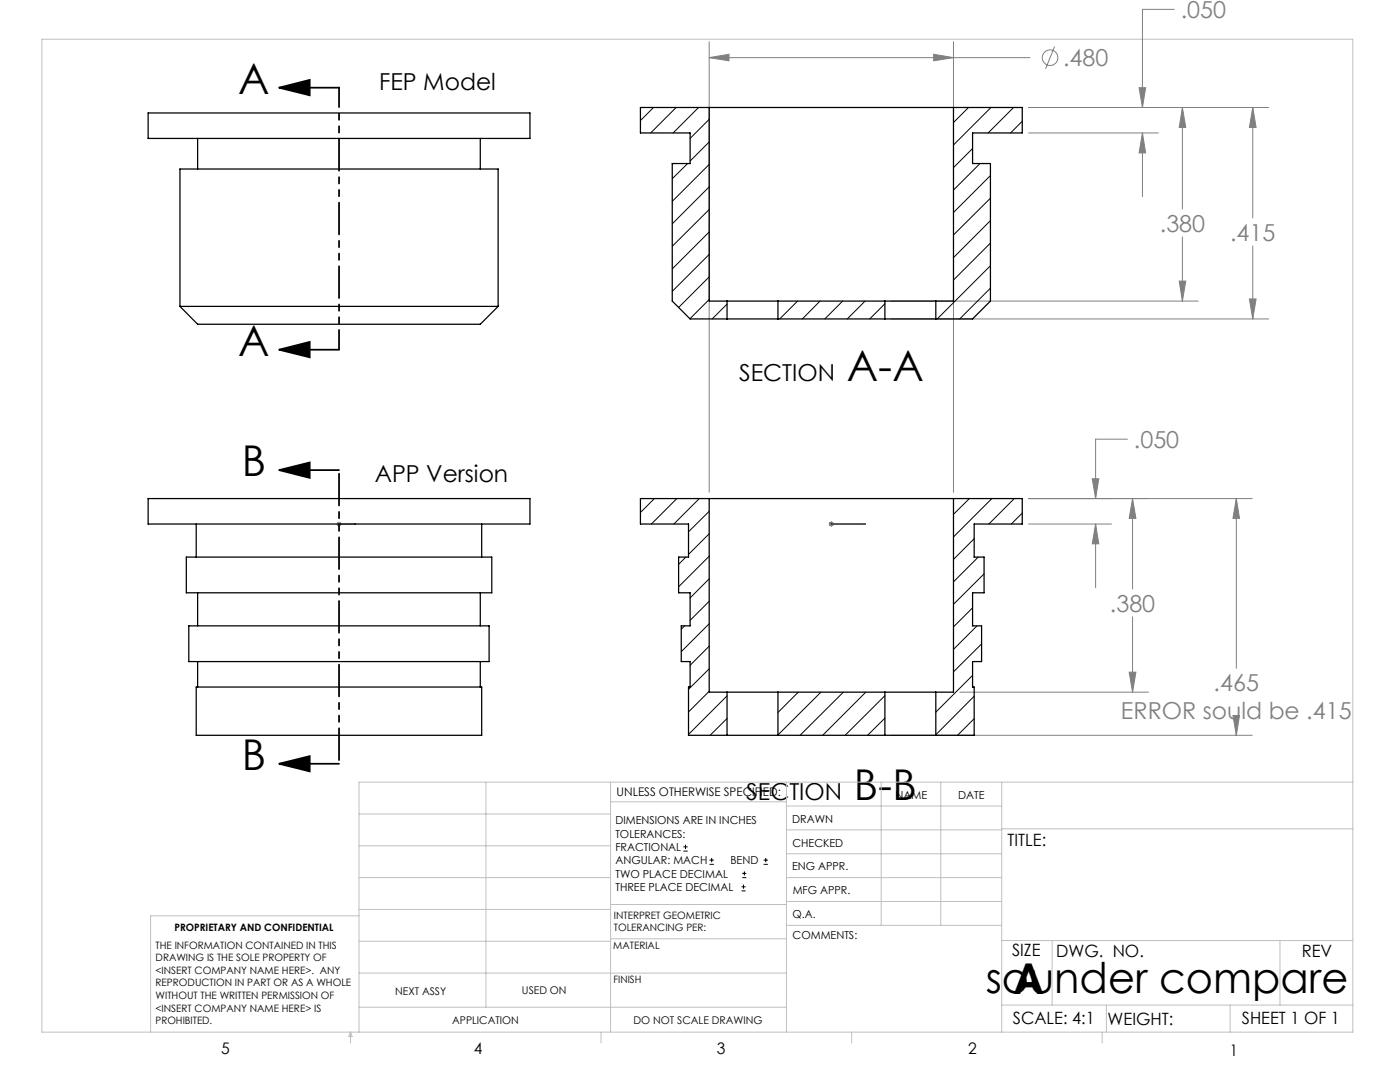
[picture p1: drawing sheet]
<svg xmlns="http://www.w3.org/2000/svg" width="279mm" height="216mm" viewBox="0 0 279 216" stroke-linecap="round" stroke-linejoin="round" font-family="sans-serif">
<g fill="none" stroke="#808080" stroke-width=".2">
<path d="M141.5 11.5l4-.7v1.3zM141.5 8.3v89.9M141.5 11.5h64.1M186.3 10.8l4 .7-4 .6zM190.3 8.3v89.9M210.5 9.3l-1.8 4.4M227.3 17.5h1.3l-.6 3.9zM234.4 1.9h-6.4v19.5M205.3 21.4h47.9M205.3 26.5h25.9M228 26.5l.6 4h-1.3zM228 26.5v12.7"/>
<path d="M236 21.4l.6 4h-1.3zM236 21.4v20.3M250 21.4l.7 4h-1.4zM250 21.4v22.1M235.3 56.1h1.3l-.6 4zM236 47.3v12.8M249.3 59.7h1.4l-.7 3.9zM250 49.1v14.5M177.9 60.1h61.2M177.9 63.6h75.3M205.3 99.5h44.6M218 95.5h1.3l-.6 4z"/>
<path d="M225 87.6h-6.3v11.9M226 99.5l.7 3.9h-1.3zM226 99.5v18M246.7 99.5l.7 3.9h-1.3zM246.7 99.5v33.8M67.1 104.6h1.1M67.3 104.2l.7 .7M67.7 104.1v1M68 104.2l-.7 .7M165.4 104.6h1M165.6 104.2l.7 .7M165.9 104.1v1"/>
<path d="M166.3 104.2l-.7 .7M205.3 104.6h16.5M218.7 104.6l.6 3.9h-1.3zM218.7 104.6v12.7M191.6 138.1h37.6M225.4 134.1h1.3l-.7 4zM226 123.1v15M177.9 146.7h72M246.1 142.8h1.3l-.7 3.9zM246.7 144.5v2.2"/>
<circle cx="209.6" cy="11.5" r="1.56"/>
</g>
<g fill="none" stroke="#000" stroke-width=".2">
<path d="M136.4 169.8h.8M136.4 169h.8M136.8 168.6v.8M141.6 172.5h.9M141.6 171.6h.9M142 171.2v.8M148 177.8h.8M148 177h.8M148.1 175.1h.8M148.1 174.3h.8M148.4 176.5v.8M148.6 173.9v.8"/>
<path d="M152.4 172.5h.8M152.4 171.6h.8M152.8 171.2v.8"/>
</g>
<path d="M55.7 17.5l6.1-1.6v3.1zM55.7 17.5h12M55.7 69.8l6.1-1.6v3.1zM55.7 69.8h12M55.7 93.8l6.1-1.5v3.1zM55.7 93.8h12M55.7 152.4l6.1-1.5v3zM55.7 152.4h12" fill="none" stroke="#000" stroke-width=".35"/>
<path d="M67.6 104.6h.1zM67.7 104.6h.1M67.7 104.6h3.3M71 104.6h-.3h.3M165.8 104.6h.2zM165.9 104.6h.1M165.9 104.6h6.8M172.7 104.6h-.3h.3" fill="none" stroke="#00f" stroke-width=".2"/>
<path d="M67.7 17.5v52.2" fill="none" stroke="#000" stroke-width=".35" stroke-dasharray="6.3 1.3 1.3 1.3 1.3 1.3" stroke-dashoffset="2.4"/>
<path d="M67.7 93.8v58.6" fill="none" stroke="#000" stroke-width=".35" stroke-dasharray="6.3 1.3 1.3 1.3 1.3 1.3" stroke-dashoffset="-.7"/>
<g fill="none" stroke="#c0c0c0" stroke-width=".2">
<path d="M8.4 7.8h261.6v198.2h-261.6zM97 156.1v44.9M121.8 156.1v49.9M121.8 160h35.2M157 156.1v49.9M175.9 156.1v28.5M187.7 156.1v28.5M199.9 156.1v49.9M270 156.1h-198.4v49.9M71.6 175.1h50.2M71.6 168.8h50.2M71.6 162.4h50.2"/>
<path d="M157 170.4h42.9M157 165.6h42.9M157 160.8h42.9M157 175.1h42.9M157 179.9h42.9M199.9 165.4h70.1M71.6 194.2h85.4M71.6 187.8h50.2M71.6 181.5h50.2M71.6 182.7h-41.5v23.3M121.8 187.3h35.2M121.8 180.5h35.2"/>
<path d="M157 184.6h42.9M199.9 187.7h70.1M210 187.7v12.9M255.4 187.7v12.9M70 206v2.1M70 206l.3 .8h-.7zM71.6 201h85.4M119.9 206v2.1M170 206v2.1M199.9 200.6h70.1M220 206v2.1M220.8 200.6v5.4"/>
<path d="M245.5 200.6v5.4"/>
</g>
<g fill="#000">
<path d="M55.7 17.5l6.1-1.6v3.1zM55.7 69.8l6.1-1.6v3.1z"/>
<path d="M55.7 93.8l6.1-1.5v3.1zM55.7 152.4l6.1-1.5v3z"/>
</g>
<path d="M70.7 104.6h.3zM67.6 104.6h.1zM165.8 104.6h.2zM172.4 104.6h.3zM165.8 104.6h.2zM172.4 104.6h.3z" fill="#00f"/>
<path d="M236 21.4l.6 4h-1.3zM235.3 56.1h1.3l-.6 4zM250 21.4l.7 4h-1.4zM249.3 59.7h1.4l-.7 3.9zM227.3 17.5h1.3l-.6 3.9zM228 26.5l.6 4h-1.3zM226 99.5l.7 3.9h-1.3zM225.4 134.1h1.3l-.7 4zM246.7 99.5l.7 3.9h-1.3zM246.1 142.8h1.3l-.7 3.9zM218.7 104.6l.6 3.9h-1.3zM218 95.5h1.3l-.6 4zM141.5 11.5l4-.7v1.3zM186.3 10.8l4 .7-4 .6z" fill="#808080"/>
<g fill="none" stroke="#000" stroke-width=".25">
<path d="M29.6 22.5h76.2v5.1h-76.2zM39.4 27.6v6.1M95.8 27.6v6.1M141.5 21.4h48.8M141.5 21.4h-13.7v5.1h9.9v6.1h-3.5v27.5l3.5 3.5h7.4M141.5 21.4v38.7h3.6M190.3 21.4h13.7v5.1h-9.9v6.1h3.6v27.5l-3.6 3.5h-7.3M190.3 21.4v38.7h-3.5M35.9 61.1h63.5M35.9 61.1v-27.4h63.5v27.4M35.9 61.1l3.5 3.6h56.4l3.6-3.6M145.1 63.6h10.2"/>
<path d="M145.1 60.1h10.2M145.1 60.1v3.5M155.3 63.6h21.3M155.3 60.1h21.3M155.3 60.1v3.5M176.6 60.1h10.2M176.6 63.6h10.2M176.6 60.1v3.5M186.8 60.1v3.5M29.6 99.5h76.2v5.1h-76.2zM141.5 99.5h48.8M141.5 99.5h-13.7v5.1h9.6v6.6h-2v7.1h2.3v6.6h-1.7v7.1h1.7v5.1h-.3v9.6h7.7"/>
<path d="M141.5 99.5v38.6h3.6M190.3 99.5h13.7v5.1h-9.6v6.6h2v7.1h-2.3v6.6h1.8v7.1h-1.8v5.1h.3v9.6h-7.6M190.3 99.5v38.6h-3.5M37.2 111.2h60.9v7.1h-60.9zM39.2 104.6v6.6M39.4 118.3v6.6M95.8 118.3v6.6M96.1 104.6v6.6M37.7 124.9h59.9v7.1h-59.9zM39.2 137.1h56.9v9.6h-56.9zM39.4 132v5.1M95.8 132v5.1"/>
<path d="M145.1 138.1h10.2M145.1 138.1v8.6M155.3 138.1v8.6M155.3 138.1h21.3M176.6 138.1h10.2M176.6 138.1v8.6M186.8 138.1v8.6M145.1 146.7h10.2M155.3 146.7h21.3M176.6 146.7h10.2"/>
</g>
<g fill="none" stroke="#000" stroke-width=".2">
<path d="M130.4 21.4l-2.6 2.7M134.9 21.4l-5 5.1M137.2 32.6l-3 3.1M139.4 21.4l-5.1 5.1M141.5 23.8l-3.8 3.8M141.5 28.3l-3.8 3.8M141.5 32.8l-7.3 7.4M141.5 37.3l-7.3 7.4M193.3 21.4l-3 3M194.1 29.6l-3.8 3.8M195.6 32.6l-5.3 5.3M197.7 35l-7.4 7.4"/>
<path d="M197.7 39.5l-7.4 7.4M197.8 21.4l-7.5 7.5M202.3 21.4l-5.1 5.1M204 24.2l-2.3 2.3M141.5 41.8l-7.3 7.3M141.5 46.3l-7.3 7.4M141.5 50.8l-7.3 7.3M141.5 55.2l-6.1 6.1M141.5 59.8l-3.8 3.8M197.7 44l-7.4 7.4M197.7 48.5l-7.4 7.4M197.7 53l-10.7 10.6"/>
<path d="M197.7 57.5l-6.2 6.1M145.1 60.7l-3 2.9M159.2 60.1l-3.6 3.5M163.7 60.1l-3.6 3.5M168.2 60.1l-3.6 3.5M172.6 60.1l-3.5 3.5M176.6 60.6l-3 3M130.6 99.5l-2.8 2.8M135.1 99.5l-5.1 5.1M139.6 99.5l-5.1 5.1M193.5 99.5l-3.2 3.1M197.9 99.5l-7.6 7.6"/>
<path d="M202.4 99.5l-5.1 5.1M136.9 111.2l-1.5 1.4M141.5 102l-4.1 4.1M141.5 106.5l-4.1 4.1M141.5 111l-6.1 6.1M141.5 115.5l-3.8 3.8M141.5 120l-3.8 3.8M194.4 107.5l-4.1 4.1M195.2 111.2l-4.9 4.9M196.4 114.5l-6.1 6.1M204 102.4l-2.2 2.2M136.6 124.9l-.6 .7"/>
<path d="M141.5 124.5l-5.5 5.5M141.5 128.9l-3.8 3.9M141.5 133.5l-4.1 4M141.5 137.9l-4.1 4.2M145.1 138.9l-7.7 7.6M159.3 138.1l-4 4.1M163.8 138.1l-8.5 8.5M168.3 138.1l-8.6 8.6M172.8 138.1l-8.6 8.6M176.6 138.8l-7.9 7.9M194.1 121.3l-3.8 3.8M194.1 134.8l-7.3 7.3"/>
<path d="M194.4 138.9l-7.6 7.7M195 124.9l-4.7 4.7M195.9 128.5l-5.6 5.6M145.1 143.4l-3.4 3.3M176.6 143.3l-3.5 3.4M194.4 143.4l-3.3 3.3"/>
</g>
<g font-size="8.5">
<text x="47.6" y="18.7">A</text>
<text x="47.6" y="70.9">A</text>
<text x="169" y="75.9">A-A</text>
<text x="48.3" y="95">B</text>
<text x="48.3" y="153.6">B</text>
<text x="170.4" y="159.6">B-B</text>
<text x="196.7" y="198.1">sounder compare</text>
<text x="202.2" y="198.3">A</text>
</g>
<g font-size="4.7" fill="#808080">
<text x="235.6" y="3.6">.050</text>
<text x="212.1" y="13.2">.480</text>
<text x="231.5" y="46.2">.380</text>
<text x="245.5" y="48">.415</text>
<text x="226.3" y="89.4">.050</text>
<text x="221.5" y="122">.380</text>
<text x="242.2" y="137.9">.465</text>
<text x="223.7" y="143.4">ERROR sould be .415</text>
</g>
<g font-size="4.7">
<text x="75.6" y="17.9">FEP Model</text>
<text x="147.5" y="75.9">SECTION</text>
<text x="74.8" y="96.1">APP Version</text>
<text x="148.9" y="159.6">SECTION</text>
</g>
<g font-size="3.4">
<text x="201.1" y="168.8">TITLE:</text>
<text x="202" y="190.8">SIZE</text>
<text x="210.8" y="190.9">DWG. NO.</text>
<text x="259.8" y="191">REV</text>
<text x="202.1" y="204.4">SCALE: 4:1</text>
<text x="221" y="204.5">WEIGHT:</text>
<text x="247.8" y="204.4">SHEET 1 OF 1</text>
</g>
<g font-size="3.2">
<text x="44.2" y="210.4">5</text>
<text x="94.6" y="210.3">4</text>
<text x="143.1" y="210.4">3</text>
<text x="193.2" y="210.3">2</text>
<text x="245.4" y="210.6">1</text>
</g>
<text font-size="2.4" x="123.1" y="158.9">UNLESS OTHERWISE SPECIFIED:</text>
<g font-size="2.2">
<text x="178.7" y="159.4">NAME</text>
<text x="191.2" y="159.4">DATE</text>
<text x="122.8" y="164.5">DIMENSIONS ARE IN INCHES</text>
<text x="122.8" y="167.1">TOLERANCES:</text>
<text x="158.1" y="164.2">DRAWN</text>
<text x="122.8" y="169.8">FRACTIONAL</text>
<text x="122.8" y="172.5">ANGULAR: MACH</text>
<text x="145.8" y="172.5">BEND</text>
<text x="158.1" y="173.7">ENG APPR.</text>
<text x="158.2" y="169.1">CHECKED</text>
<text x="122.8" y="175.1">TWO PLACE DECIMAL</text>
<text x="122.8" y="177.8">THREE PLACE DECIMAL</text>
<text x="158.2" y="178.4">MFG APPR.</text>
<text x="158.2" y="183.2">Q.A.</text>
<text x="158.2" y="187.4">COMMENTS:</text>
</g>
<g font-size="2.1">
<text x="78.8" y="198.5">NEXT ASSY</text>
<text x="104.2" y="198.4">USED ON</text>
<text x="90.2" y="204.3">APPLICATION</text>
<text x="126.4" y="204.3">DO NOT SCALE DRAWING</text>
</g>
<g font-size="2">
<text x="34.8" y="185.7">PROPRIETARY AND CONFIDENTIAL</text>
<text x="122.5" y="183.3">INTERPRET GEOMETRIC</text>
<text x="122.5" y="185.9">TOLERANCING PER:</text>
<text x="31.1" y="189.3">THE INFORMATION CONTAINED IN THIS</text>
<text x="31.1" y="191.8">DRAWING IS THE SOLE PROPERTY OF</text>
<text x="122.4" y="189.4">MATERIAL</text>
<text x="31.1" y="194.3">&lt;INSERT COMPANY NAME HERE&gt;. ANY</text>
<text x="31.1" y="196.8">REPRODUCTION IN PART OR AS A WHOLE</text>
<text x="122.4" y="196.2">FINISH</text>
<text x="31.1" y="199.4">WITHOUT THE WRITTEN PERMISSION OF</text>
<text x="31.1" y="201.9">&lt;INSERT COMPANY NAME HERE&gt; IS</text>
<text x="31.1" y="204.4">PROHIBITED.</text>
</g>
</svg>
